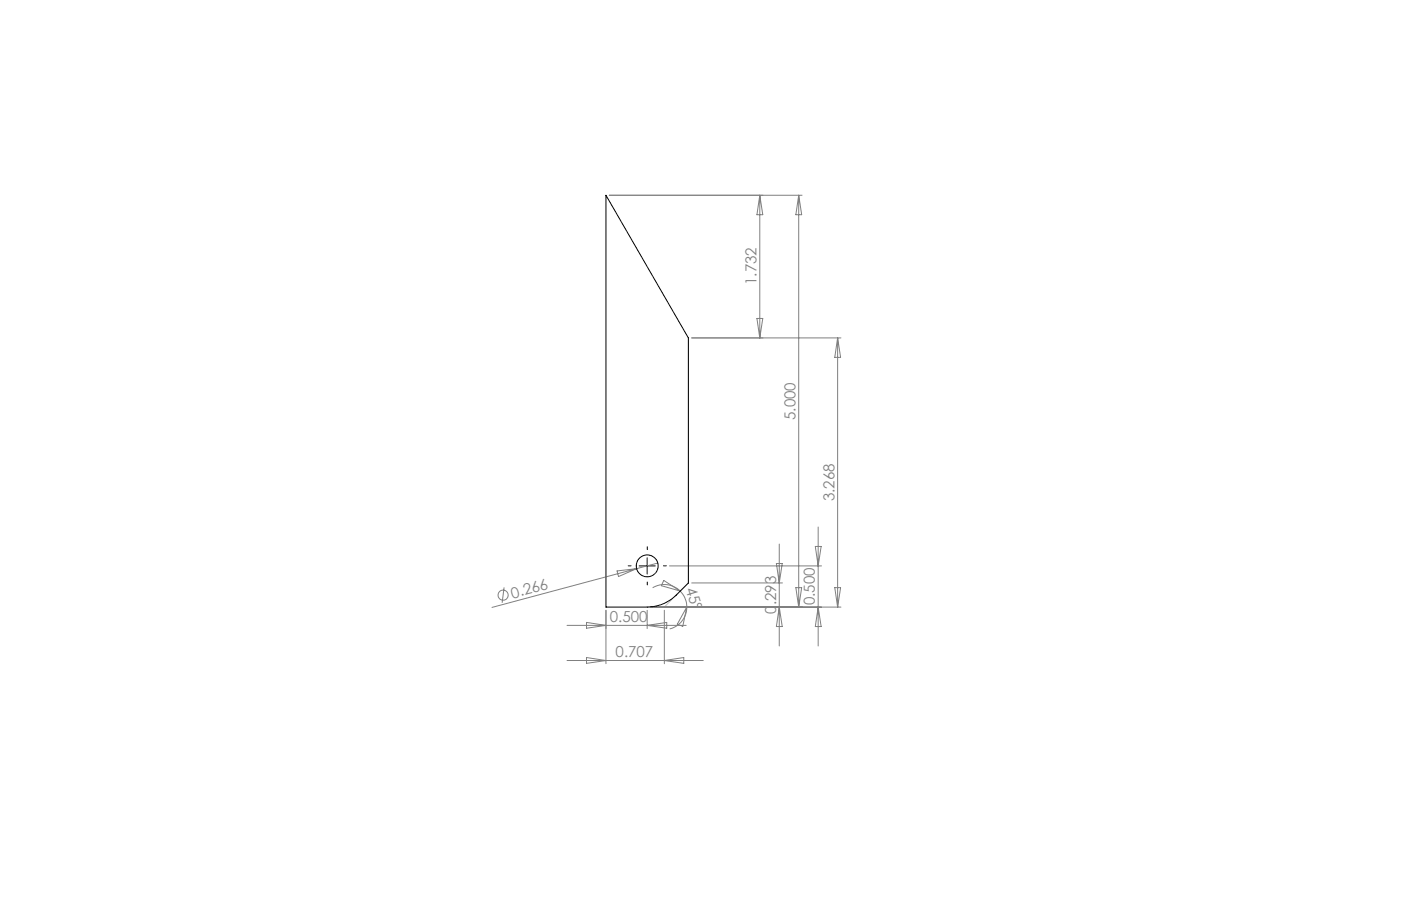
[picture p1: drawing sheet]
<svg xmlns="http://www.w3.org/2000/svg" width="432mm" height="279mm" viewBox="0 0 432 279" stroke-linecap="round" stroke-linejoin="round" font-family="sans-serif">
<g fill="none" stroke="#808080" stroke-width=".31">
<path d="M187.8 60.2h59.4M234.2 60.2l.9 6h-1.8zM234.2 60.2v44M246.2 60.2v127M246.2 60.2l.9 6h-1.8zM233.3 98.2h1.8l-.9 6zM213.2 104.2h46M258.2 104.2v83M258.2 104.2l.9 6h-1.8zM190.2 176.1l6-.7-5.6 2.4zM196.2 175.4l-44.6 11.9M202.7 173.6l-6.5 1.8"/>
<path d="M204.6 179l5.1 3.3-5.9-1.7zM206.3 174.5h46.9M213.2 179.8h28M239.3 173.8h1.8l-.9 6zM240.2 167.8v31.4M251.3 168.5h1.8l-.9 6zM252.2 162.5v36.7M155.4 181.2l-.6 4.7M174.8 192.9h36.7M180.8 191.9l6 1-6 .8zM186.8 188.2v16.5M199.5 188.2v5.7"/>
<path d="M199.5 192.9l6-1v1.8zM200.5 187.2h58.7M201.2 181.3a7 7 0 0 1 8.5 1M204.8 188.2v16.5M209.7 182.3l1.3 1.9 .5 1.5 .2 1.5M211.7 187.2a7 7 0 0 1-5.3 6.8M211.7 187.2l-1.3 5.9-1.7-.6zM240.2 187.2l.9 6h-1.8zM245.3 181.2h1.8l-.9 6zM252.2 187.2l.9 6h-1.8zM257.3 181.2h1.8l-.9 6zM174.8 203.7h41.9"/>
<path d="M180.8 202.8l6 .9-6 .9zM204.8 203.7l5.9-.9v1.8z"/>
<circle cx="155.1" cy="183.5" r="1.55"/>
</g>
<path d="M194.5 174.5h-.9M199.5 169.5v-.9M199.5 179.5v.9M204.5 174.5h.9" fill="none" stroke="#000" stroke-width=".31" stroke-dasharray="15.2 1.3 1.3 1.3"/>
<g fill="none" stroke="#000" stroke-width=".31">
<path d="M186.8 60.2l25.4 44v75.6a25 25 0 0 1-6.4 5.7l-2 .9-3.2 .7-13.8 .1zM197 174.5h5M199.5 172v5"/>
<circle cx="199.5" cy="174.5" r="3.4"/>
</g>
<path d="M212.2 179.8l-7.4 7.4" fill="none" stroke="#c0c0c0" stroke-width=".31" stroke-dasharray="15.2 1.3 1.3 1.3" stroke-dashoffset="11.9"/>
<path d="M204.8 187.2h-5.3" fill="none" stroke="#c0c0c0" stroke-width=".31" stroke-dasharray="15.2 1.3 1.3 1.3" stroke-dashoffset="14.5"/>
<g font-size="4.7" fill="#808080">
<text x="233.2" y="87.9" transform="rotate(-90 233.2 87.9)">1.732</text>
<text x="245.2" y="129.5" transform="rotate(-90 245.2 129.5)">5.000</text>
<text x="257.2" y="154.6" transform="rotate(-90 257.2 154.6)">3.268</text>
<text x="158" y="184.6" transform="rotate(-15 158 184.6)">0.266</text>
<text x="211.3" y="181.5" transform="rotate(73 211.3 181.5)">45°</text>
<text x="188" y="191.8">0.500</text>
<text x="239.2" y="189.3" transform="rotate(-90 239.2 189.3)">0.293</text>
<text x="251.2" y="186.7" transform="rotate(-90 251.2 186.7)">0.500</text>
<text x="189.7" y="202.7">0.707</text>
</g>
</svg>
